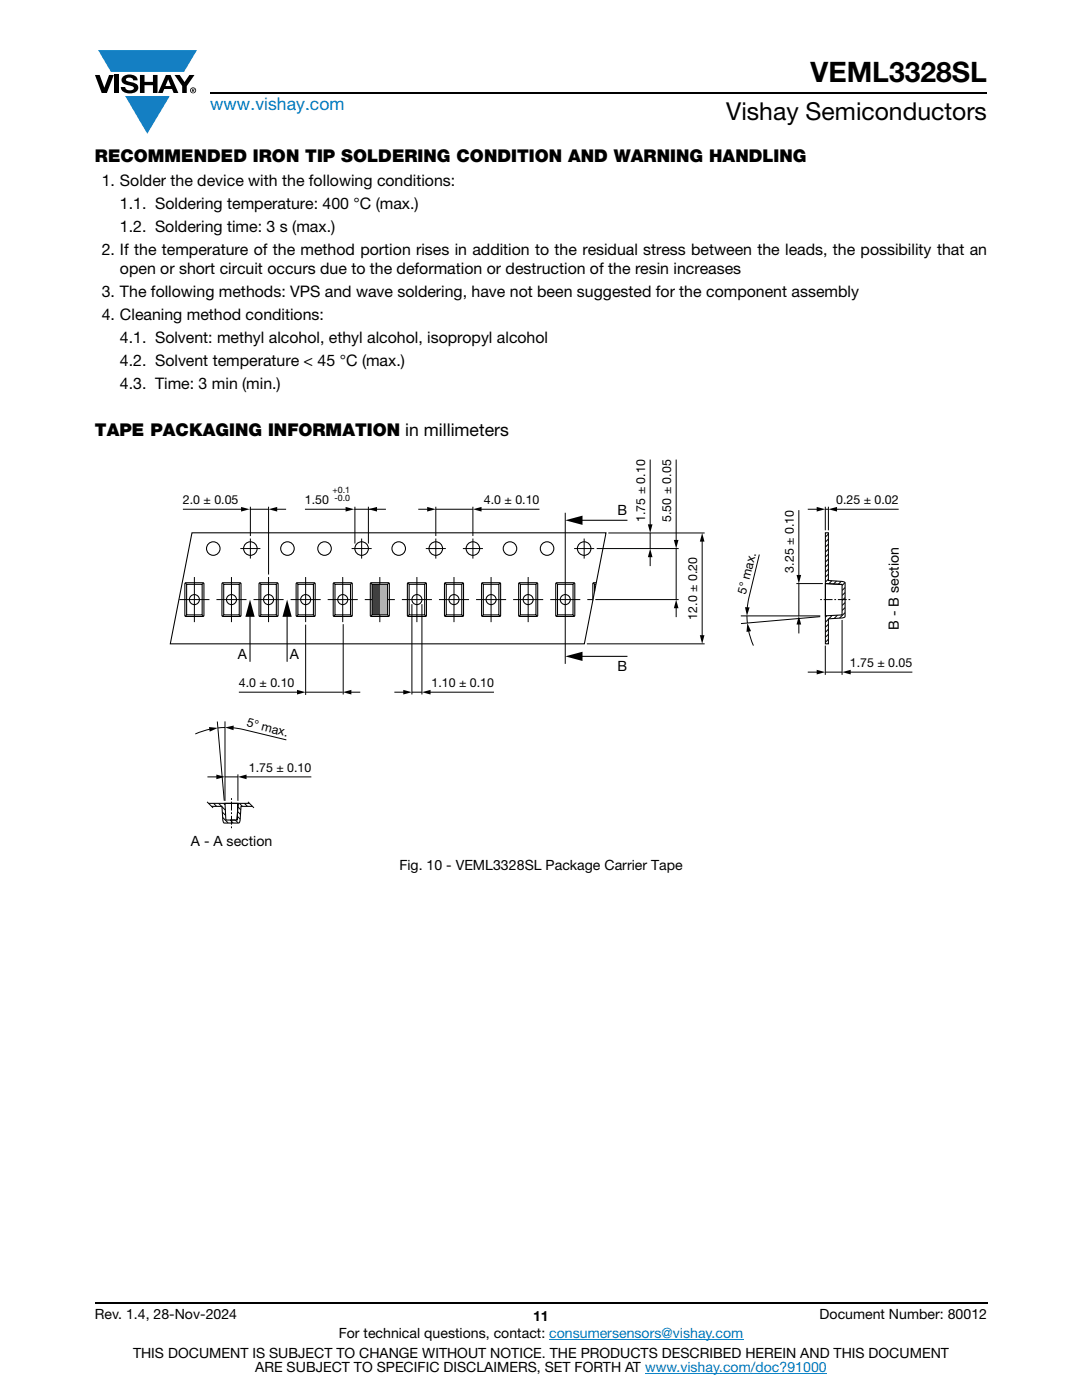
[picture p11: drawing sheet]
<svg xmlns="http://www.w3.org/2000/svg" width="216mm" height="279mm" viewBox="0 0 216 279" stroke-linecap="round" stroke-linejoin="round" font-family="sans-serif">
<g fill="#147fc3">
<path d="M19.6 10h19.7l-2.6 4.3h-1.1h-13.5z"/>
<path d="M25 19.2h8.9l-4.5 7.5z"/>
</g>
<g fill="#000">
<path d="M18.9 15h1l.9 2.5 1-2.5h.9l-1.4 3.6h-1zM22.9 15h.9v3.6h-.9zM24.6 15.3a2.1 2.1 0 0 1 2.8 .3l.1 .4h-.9a.79 .79 0 0 0-.7-.5 .79 .79 0 0 0-.8 .4l.3 .3 1 .2a1.08 1.08 0 0 1 1.2 1 1.08 1.08 0 0 1-1.1 1.2 1.73 1.73 0 0 1-2.4-1.2h.9a.96 .96 0 0 0 .8 .6 .96 .96 0 0 0 .9-.4 1.31 1.31 0 0 0-1.2-.6 1.03 1.03 0 0 1-1.1-.6 1.03 1.03 0 0 1 .2-1.1zM27.9 15h.9v1.3h1.7v-1.3h.9v3.6h-.9v-1.6h-1.7v1.6h-.9zM34.8 15h1.1l.9 1.4 1-1.4h1l-1.5 2.2v1.4h-.9v-1.4z"/>
<path d="M33.6 15.9l.5 1.3h-1.1zM33.1 15l-1.6 3.6h1l.3-.8h1.5l.3 .8h1l-1.6-3.6z"/>
<path d="M38.4 17.8h.2v.2h-.2zM38.3 17.7v.7h.1v-.3l.4 .3-.2-.3 .2-.2-.1-.2z"/>
<path d="M38.1 18a.46 .46 0 0 1 .9 0 .46 .46 0 0 1-.9 0zM37.9 18a.6 .6 0 0 0 1.2 0 .6 .6 0 0 0-1.2 0z"/>
</g>
<path d="M42 18.6h155M18.9 260h178.1" fill="none" stroke="#000" stroke-width=".36"/>
<path d="M109.6 267.3h38.7M128.7 274h36.3" fill="none" stroke="#007ec4" stroke-width=".2"/>
<path d="M72.8 119.7h6M75.8 115.2v9" fill="none" stroke="#000" stroke-width=".2"/>
<path d="M74.2 116.6h1.6v6.1h-1.6z" fill="#404040"/>
<path d="M75.8 116.6h1.5v6.1h-1.5z" fill="#b3b3b3"/>
<g fill="none" stroke="#000" stroke-width=".21">
<path d="M36.9 116.4h3.7v6.6h-3.7zM37 116.3l.2 .3M37.2 116.6h3.1v6.1h-3.1zM38.3 106.3h82.6l-4.3 22.2h-82.6zM40.6 116.3l-.3 .3M44.3 116.4h3.7v6.6h-3.7zM44.4 116.3l.2 .3M44.6 116.6h3.1v6.1h-3.1zM48 116.3l-.3 .3M51.7 116.4h3.7v6.6h-3.7zM51.8 116.3l.2 .3M52 116.6h3.1v6.1h-3.1z"/>
<path d="M55.4 116.3l-.3 .3M59.1 116.4h3.7v6.6h-3.7zM59.2 116.3l.2 .3M59.4 116.6h3.1v6.1h-3.1zM62.8 116.3l-.3 .3M66.5 116.4h3.7v6.6h-3.7zM66.6 116.3l.2 .3M66.8 116.6h3.1v6.1h-3.1zM70.2 116.3l-.3 .3M73.9 116.4h3.7v6.6h-3.7zM74 116.3l.2 .3M74.2 116.6h3.1v6.1h-3.1z"/>
<path d="M77.6 116.3l-.3 .3M81.3 116.4h3.7v6.6h-3.7zM81.4 116.3l.2 .3M81.6 116.6h3.1v6.1h-3.1zM85 116.3l-.3 .3M88.7 116.4h3.7v6.6h-3.7zM88.8 116.3l.2 .3M89 116.6h3.1v6.1h-3.1zM92.4 116.3l-.3 .3M96.1 116.4h3.7v6.6h-3.7zM96.2 116.3l.2 .3M96.4 116.6h3.1v6.1h-3.1z"/>
<path d="M99.8 116.3l-.3 .3M103.5 116.4h3.7v6.6h-3.7zM103.6 116.3l.2 .3M103.8 116.6h3.1v6.1h-3.1zM107.2 116.3l-.3 .3M110.9 116.4h3.7v6.6h-3.7zM111 116.3l.2 .3M111.2 116.6h3.1v6.1h-3.1zM114.6 116.3l-.3 .3M115.6 103.8h9.6M118.4 116.3l.2 .3M118.9 116.6h-.3v1.4"/>
<path d="M119 116.3h-.5l-.2 .2v3.3M164.7 106.3h.6v9.6l2.7 .1 .6 .3v6.7l-.6 .3-2.7 .2v5h-.6zM164.7 116.5l3.3 .1v6.1l-3.3 .2zM37.2 122.7l-.2 .3M40.3 122.7l.3 .3M44.6 122.7l-.2 .3M47.7 122.7l.3 .3M49.9 122.5v9.6M52 122.7l-.2 .3M55.1 122.7l.3 .3M57.3 122.5v9.6M59.4 122.7l-.2 .3"/>
<path d="M62.5 122.7l.3 .3M66.8 122.7l-.2 .3M69.9 122.7l.3 .3M74.2 122.7l-.2 .3M77.3 122.7l.3 .3M81.6 122.7l-.2 .3M84.7 122.7l.3 .3M89 122.7l-.2 .3M92.1 122.7l.3 .3M96.4 122.7l-.2 .3M99.5 122.7l.3 .3M103.8 122.7l-.2 .3"/>
<path d="M106.9 122.7l.3 .3M111.2 122.7l-.2 .3M114.3 122.7l.3 .3M115.6 131h9.6M41.6 160.3h8.2M42.2 160.9h2.1l.2 2.8 .3 .6h2.8l.3-.6 .2-2.8h2.3M45.9 163.7h1M47.5 160.3l-.2 3.4h-2.2l-.2-3.4h2.6l-.2 3.4"/>
<circle cx="38.8" cy="119.7" r="1"/>
<circle cx="42.6" cy="109.5" r="1.35"/>
<circle cx="46.2" cy="119.7" r="1"/>
<circle cx="50" cy="109.5" r="1.35"/>
<circle cx="53.6" cy="119.7" r="1"/>
<circle cx="57.4" cy="109.5" r="1.35"/>
<circle cx="61" cy="119.7" r="1"/>
<circle cx="64.8" cy="109.5" r="1.35"/>
<circle cx="68.4" cy="119.7" r="1"/>
<circle cx="72.2" cy="109.5" r="1.35"/>
<circle cx="79.6" cy="109.5" r="1.35"/>
<circle cx="83.2" cy="119.7" r="1"/>
<circle cx="87" cy="109.5" r="1.35"/>
<circle cx="90.6" cy="119.7" r="1"/>
<circle cx="94.4" cy="109.5" r="1.35"/>
<circle cx="98" cy="119.7" r="1"/>
<circle cx="101.8" cy="109.5" r="1.35"/>
<circle cx="105.4" cy="119.7" r="1"/>
<circle cx="109.2" cy="109.5" r="1.35"/>
<circle cx="112.8" cy="119.7" r="1"/>
<circle cx="116.6" cy="109.5" r="1.35"/>
</g>
<g fill="none" stroke="#000" stroke-width=".2">
<path d="M129.7 91.7v13.3M134.9 91.7v16.4M35.8 119.7h6M36.5 101.6h11.9M38.8 115.2v9M43.2 119.7h6M46.2 115.2v9M48 109.5h4M49.8 101.6h3.8M50 101.1v5.9M50 107.5v4M50.6 119.7h6"/>
<path d="M53.6 115.2v9M53.6 101.1v13.6M55 101.6h2.1M58 119.7h6M60.9 101.6h8.4M61 115.2v9M65.4 119.7h6M68.4 115.2v9M70.2 109.5h4M70.7 101.6h3.7M70.8 101.1v7.4M72.2 107.5v4"/>
<path d="M73.5 101.1v7.4M74.9 101.6h2.1M80.2 119.7h6M83.2 115.2v9M83.5 101.6h2.1M85 109.5h4M87 101.1v5.9M87 101.6h7.4M87 107.5v4M87.6 119.7h6M90.6 115.2v9M92.4 109.5h4"/>
<path d="M94.4 101.1v5.9M94.4 107.5v4M95 119.7h6M95.8 101.6h11.8M98 115.2v9M102.4 119.7h6M105.4 115.2v9M109.8 119.7h6M112.8 102.3v30.2M114.6 109.5h4M116.6 107.5v4M117.2 119.7h1.1"/>
<path d="M118.8 119.7h16.6M119.1 109.5h16.3M121.4 106.4h19.2M129.7 106.4v3.1M129.7 110.9v2.1M134.9 109.5v10.2M140.1 107.8v19.3M151.5 110.7l-2.1 8.6-.3 2.2M158.9 116.5h5.3M159.4 101.8v13.3M159.4 116.5v6.4M161.2 101.6h2.1"/>
<path d="M163.7 119.7h.3M164.7 101.6h.6M164.7 101.1v4.7M164.7 116.5l3.3 .1M165.3 101.1v4.7M165.3 106.6l-.6 .6M165.3 107.6l-.6 .6M165.3 108.6l-.6 .6M165.3 109.6l-.6 .6M165.3 110.6l-.6 .6M165.3 111.6l-.6 .6M165.3 112.6l-.6 .6"/>
<path d="M165.3 113.6l-.6 .6M165.3 114.6l-.6 .6M165.3 115.6l-.6 .6M166 115.9l-.6 .6M166.7 101.6h12.6M166.9 116l-.6 .6M167.8 116l-.5 .6M168.6 116.3l-.6 .5M168.6 117.3l-.6 .5M168.6 118.3l-.6 .5M168.6 119.3l-.6 .5M169.3 119.7h.4"/>
<path d="M47.7 138.1h11.9M61 124.7v14M61 138.1h7.4M68.5 124.6v14M69.8 138.1h2.1M78.7 138.1h2.1M82.2 138.1h2M82.2 120.6v18M84.2 120.6v18M85.6 138.1h13M117.1 128.5h23.5M134.9 121.1v2.1"/>
<path d="M147.8 122.9h15.9M149 122.9l.1 1.4M149.3 125.7l1 3.1M159.4 124.3v2.1M161.2 134.1h2.1M163.7 123.1l-15.8 1.3M164.7 128.8v5.9M164.7 134.1h3.3M165 122.9l-.3 .3M165.3 123.6l-.6 .6M165.3 124.6l-.6 .6M165.3 125.6l-.6 .6"/>
<path d="M165.3 126.6l-.6 .6M165.3 127.6l-.6 .6M166 122.8l-.6 .7M167.1 122.8l-.7 .6M168 123.7v11M168.6 122.3l-1.1 1.1M168.6 120.3l-.6 .5M168.6 121.3l-.6 .5M169.4 134.1h12.6M41.4 155h2.1M42.1 145.5l-3.1 1M43.4 144l1.3 15.8"/>
<path d="M44.9 145.2l-1.4 .1M44.9 155h2.6M44.9 144v15.8M46.2 159.3v.3M46.3 145.2l2.2 .4 8.6 2.1M47.5 154.5v5.3M48.9 155h13.2M41.3 160l1.2 1.2M42.6 160.3l.6 .6M43.6 160.3l.6 .6M44.3 161l.7 .7M44.4 162.1l.6 .6"/>
<path d="M44.4 163.1l1.1 1.1M44.6 160.3l.3 .3M45.9 163.7l.6 .5M46.2 164.9v.4M46.9 163.7l.6 .5M47.4 162.9l.5 .6M47.4 162l.6 .5M47.5 161l.5 .6M47.8 160.3l.6 .6M48.8 160.3l.6 .6M49.5 160l1.2 1.2"/>
</g>
<path d="M164.4 119.7h1.9M46.2 160v1.9" fill="none" stroke="#000" stroke-width=".2" stroke-dasharray="1.8 .4" stroke-linecap="butt"/>
<path d="M166.5 119.7h2.6M46.2 162.1v2.7" fill="none" stroke="#000" stroke-width=".2" stroke-dasharray=".4 .4 1.8 .4" stroke-linecap="butt"/>
<g fill="#000">
<path d="M48.1 101.2l1.7 .4-1.7 .5zM53.6 101.6l1.7-.4v.9zM69 101.2l1.7 .4-1.7 .5zM73.5 101.6l1.7-.4v.9zM85.2 101.2l1.8 .4-1.8 .5zM94.4 101.6l1.7-.4v.9zM112.8 103.8l3.4-.9v1.9zM129.7 109.5l.5 1.7h-.9zM129.3 104.6h.9l-.5 1.8zM134.5 107.8h.9l-.5 1.7zM140.1 106.4l.5 1.7h-1zM158.9 114.7h1l-.5 1.8z"/>
<path d="M163 101.2l1.7 .4-1.7 .5zM165.3 101.6l1.7-.4v.9zM49.9 119.7l.9 3.4h-1.8zM57.3 119.7l.9 3.4h-1.8zM59.3 137.7l1.7 .4-1.7 .5zM68.4 138.1l1.7-.4v.9zM80.5 137.7l1.7 .4-1.7 .5zM84.2 138.1l1.7-.4v.9zM112.8 131l3.4-.9v1.8zM134.9 119.7l.5 1.7h-.9zM139.6 126.8h1l-.5 1.7zM148.7 121.2h.9l-.6 1.7z"/>
<path d="M149.1 124.3l.8 1.7-.9 .1zM159.4 122.9l.5 1.7h-1zM163 133.7l1.7 .4-1.7 .5zM168 134.1l1.7-.4v.9zM41.7 145.1l1.8 .2-1.6 .7zM43.2 154.6l1.7 .4-1.7 .5zM44.9 145.2l1.7-.4v.9zM47.5 155l1.7-.4v.9z"/>
</g>
<text font-size="5.6" x="161.7" y="16.4">VEML3328SL</text>
<text font-size="4.9" x="144.9" y="24">Vishay Semiconductors</text>
<text font-size="3.5" fill="#007ec4" x="42" y="21.9">www.vishay.com</text>
<g font-size="3.5">
<text x="18.9" y="32.3">RECOMMENDED IRON TIP SOLDERING CONDITION AND WARNING HANDLING</text>
<text x="18.9" y="87">TAPE PACKAGING INFORMATION in millimeters</text>
</g>
<g font-size="3.2">
<text x="20.3" y="37">1. Solder the device with the following conditions:</text>
<text x="23.9" y="41.6">1.1. Soldering temperature: 400 °C (max.)</text>
<text x="23.9" y="46.2">1.2. Soldering time: 3 s (max.)</text>
<text x="20.3" y="50.8">2. If the temperature of the method portion rises in addition to the residual stress between the leads, the possibility that an</text>
<text x="20.3" y="59.3">3. The following methods: VPS and wave soldering, have not been suggested for the component assembly</text>
<text x="23.9" y="54.7">open or short circuit occurs due to the deformation or destruction of the resin increases</text>
<text x="20.3" y="63.9">4. Cleaning method conditions:</text>
<text x="23.9" y="68.5">4.1. Solvent: methyl alcohol, ethyl alcohol, isopropyl alcohol</text>
<text x="23.9" y="73">4.2. Solvent temperature &lt; 45 °C (max.)</text>
<text x="23.9" y="77.6">4.3. Time: 3 min (min.)</text>
</g>
<g font-size="2.8">
<text x="123.2" y="102.7">B</text>
<text x="179.3" y="125.6" transform="rotate(-90 179.3 125.6)">B - B section</text>
<text x="47.4" y="131.5">A</text>
<text x="57.8" y="131.5">A</text>
<text x="123.2" y="133.8">B</text>
<text x="38.1" y="168.8">A - A section</text>
<text x="79.7" y="173.7">Fig. 10 - VEML3328SL Package Carrier Tape</text>
<text x="18.9" y="263.3">Rev. 1.4, 28-Nov-2024</text>
<text x="106.4" y="263.6">11</text>
<text x="163.6" y="263.3">Document Number: 80012</text>
<text x="67.6" y="267.1">For technical questions, contact: consumersensors@vishay.com</text>
<text x="26.5" y="271">THIS DOCUMENT IS SUBJECT TO CHANGE WITHOUT NOTICE. THE PRODUCTS DESCRIBED HEREIN AND THIS DOCUMENT</text>
<text x="50.9" y="273.8">ARE SUBJECT TO SPECIFIC DISCLAIMERS, SET FORTH AT www.vishay.com/doc?91000</text>
</g>
<g font-size="2.5">
<text x="36.5" y="100.6">2.0 ± 0.05</text>
<text x="60.9" y="100.6">1.50</text>
<text x="96.5" y="100.6">4.0 ± 0.10</text>
<text x="166.9" y="100.6">0.25 ± 0.02</text>
<text x="128.7" y="104.2" transform="rotate(-90 128.7 104.2)">1.75 ± 0.10</text>
<text x="133.9" y="104.2" transform="rotate(-90 133.9 104.2)">5.50 ± 0.05</text>
<text x="148.8" y="118.7" transform="rotate(-76 148.8 118.7)">5° max.</text>
<text x="158.4" y="114.3" transform="rotate(-90 158.4 114.3)">3.25 ± 0.10</text>
<text x="139.1" y="123.7" transform="rotate(-90 139.1 123.7)">12.0 ± 0.20</text>
<text x="47.7" y="137.1">4.0 ± 0.10</text>
<text x="86.1" y="137.1">1.10 ± 0.10</text>
<text x="169.6" y="133.1">1.75 ± 0.05</text>
<text x="49.1" y="145" transform="rotate(14 49.1 145)">5° max.</text>
<text x="49.7" y="154">1.75 ± 0.10</text>
</g>
<g font-size="1.8">
<text x="66.3" y="98.5">+0.1</text>
<text x="66.7" y="100.1">-0.0</text>
</g>
</svg>
